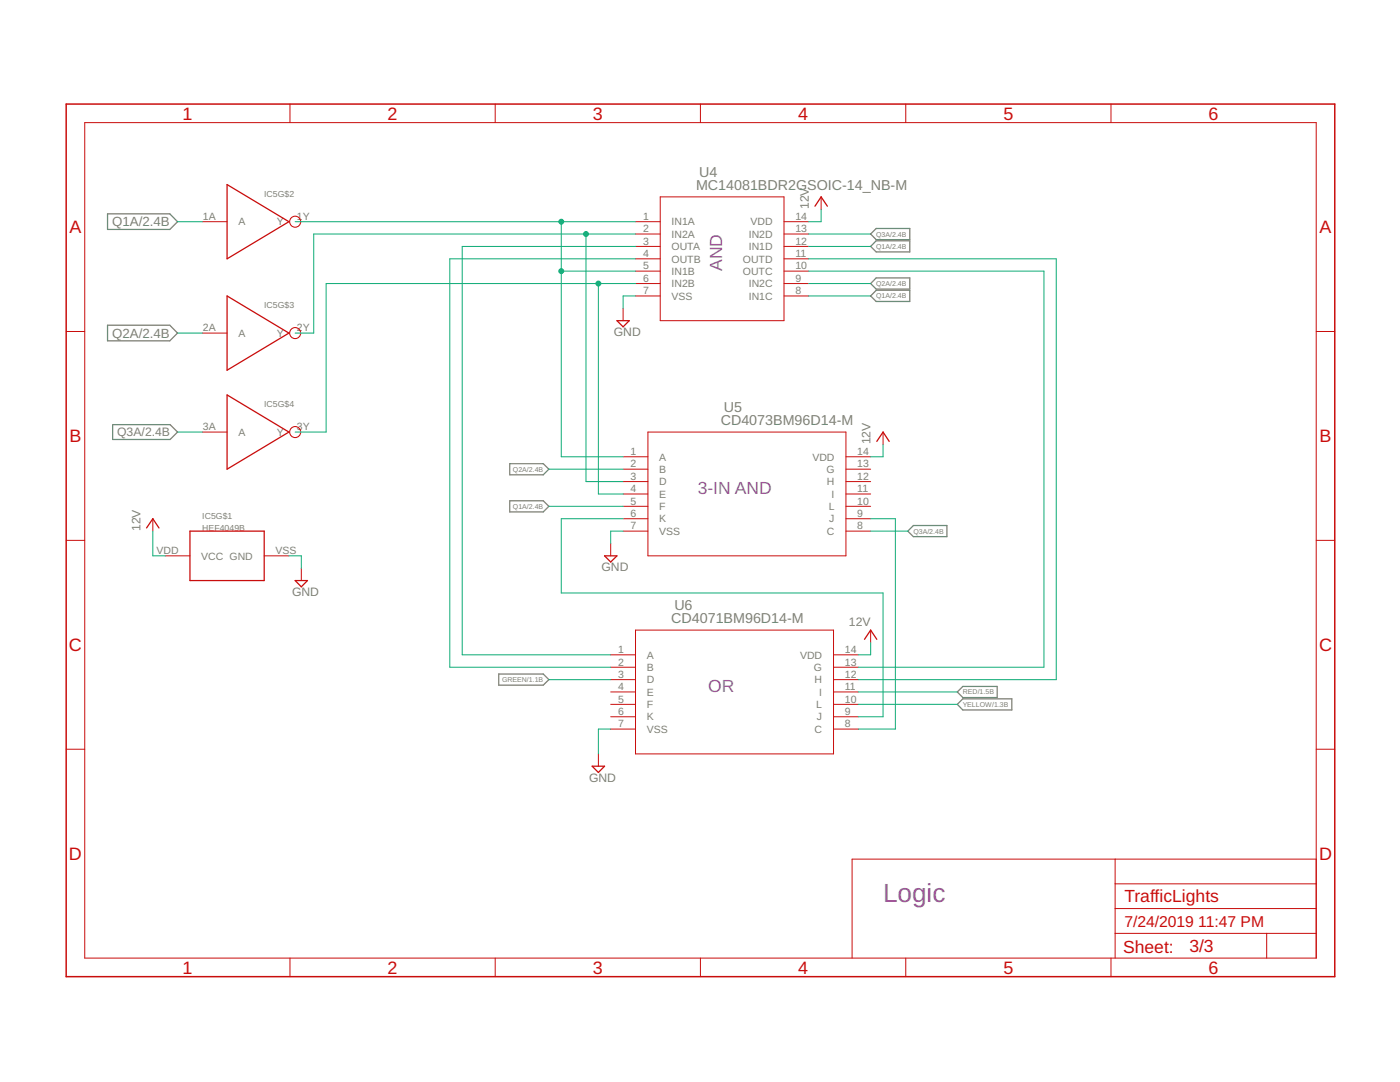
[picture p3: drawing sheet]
<svg xmlns="http://www.w3.org/2000/svg" width="279mm" height="216mm" viewBox="0 0 279 216" stroke-linecap="round" stroke-linejoin="round" font-family="sans-serif">
<g fill="none" stroke="#7e8075" stroke-width=".25">
<path d="M21.5 42.7h12.4l1.5 1.5-1.5 1.6h-12.4zM173.8 46.7l1.1-1.1h6.7v2.2h-6.7zM174.9 57.9h6.7v2.3h-6.7l-1.1-1.1zM174.9 48h6.7v2.3h-6.7l-1.1-1.1zM174.9 55.5h6.7v2.2h-6.7l-1.1-1.1zM21.5 64.9h12.4l1.5 1.6-1.5 1.5h-12.4zM22.5 84.7h11.5l1.4 1.5-1.4 1.5h-11.5zM101.7 99.9h6.7l1.1 1.1-1.1 1.2h-6.7zM101.7 92.5h6.7l1.1 1.1-1.1 1.1h-6.7zM181.2 106l1.1-1.1h6.7v2.2h-6.7zM99.5 134.5h8.9l1.1 1.1-1.1 1.1h-8.9zM191.1 138.1l1.1-1.1h6.8v2.2h-6.8z"/>
<path d="M191.1 140.5l1.1-1.1h9.7v2.3h-9.7z"/>
</g>
<g fill="none" stroke="#c90d0c" stroke-width=".2">
<path d="M16.9 24.5h245.8v166.7h-245.8zM57.9 20.8v3.7M98.8 20.8v3.7M131.8 39.3h24.7v24.7h-24.7zM139.8 20.8v3.7M163.9 39.3v2.5M180.8 20.8v3.7M221.7 20.8v3.7M40.4 44.2h4.9M126.8 44.2h5M126.8 46.7h5M126.8 49.2h5"/>
<path d="M126.8 51.6h5M126.8 54.1h5M126.8 56.6h5M126.8 59.1h5M156.5 44.2h4.9M156.5 46.7h4.9M156.5 49.2h4.9M156.5 51.6h4.9M156.5 54.1h4.9M156.5 56.6h4.9M156.5 59.1h4.9M13.2 66.1h3.7"/>
<path d="M40.4 66.5h4.9M124.4 61.5v2.5M262.7 66.1h3.7M40.4 86.2h4.9M124.4 91.1h4.9M124.4 93.6h4.9M124.4 96.1h4.9M124.4 98.6h4.9M129.3 86.2h39.5v24.7h-39.5zM168.8 91.1h5M168.8 93.6h5M168.8 96.1h5"/>
<path d="M168.8 98.6h5M176.2 86.2v2.5M13.2 107.8h3.7M30.5 103.5v2.5M33 110.9h4.9M52.7 110.9h5M60.1 113.4v2.4M121.9 108.4v2.5M124.4 101h4.9M124.4 103.5h4.9M124.4 106h4.9M168.8 101h5"/>
<path d="M168.8 103.5h5M168.8 106h5M262.7 107.8h3.7M121.9 130.7h4.9M121.9 133.1h4.9M121.9 135.6h4.9M121.9 138.1h4.9M126.8 125.7h39.5v24.7h-39.5zM166.3 130.7h5M166.3 133.1h5M166.3 135.6h5M166.3 138.1h5"/>
<path d="M173.8 125.7v2.5M13.2 149.5h3.7M119.4 150.4v2.5M121.9 140.5h4.9M121.9 143h4.9M121.9 145.5h4.9M166.3 140.5h5M166.3 143h5M166.3 145.5h5M262.7 149.5h3.7M222.5 171.4v19.8M222.5 176.4h40.2"/>
<path d="M262.7 171.4h-92.6v19.8M57.9 191.2v3.7M98.8 191.2v3.7M139.8 191.2v3.7M180.8 191.2v3.7M221.7 191.2v3.7M222.5 186.2h40.2M222.5 181.3h40.2M252.8 186.2v5"/>
</g>
<path d="M13.2 20.8h253.2v174.1h-253.2z" fill="none" stroke="#c90d0c" stroke-width=".3"/>
<path d="M45.3 36.8l12.4 7.4-12.4 7.4zM45.3 59.1l12.4 7.4-12.4 7.4zM162.6 41.1l1.3-1.8 1.2 1.8M45.3 78.8l12.4 7.4-12.4 7.4zM123.1 64h2.5l-1.2 1.2zM175 88.1l1.2-1.9 1.3 1.9M29.3 105.3l1.2-1.8 1.2 1.8M37.9 106h14.8v9.8h-14.8zM58.9 115.8h2.5l-1.3 1.3zM120.6 110.9h2.5l-1.2 1.2zM172.5 127.6l1.3-1.9 1.2 1.9M118.2 152.9h2.4l-1.2 1.2z" fill="none" stroke="#c90d0c" stroke-width=".25"/>
<g fill="none" stroke="#c90d0c" stroke-width=".21">
<circle cx="58.9" cy="44.2" r="1.1"/>
<circle cx="58.9" cy="66.5" r="1.1"/>
<circle cx="58.9" cy="86.2" r="1.1"/>
</g>
<g fill="none" stroke="#0dab76" stroke-width=".2">
<path d="M35.4 44.2h5M58.9 44.2h67.9M112 44.2v46.9h12.4M112 54.1h14.8M116.9 46.7v49.4h7.5M119.4 56.6v42h5M126.8 59.1h-2.4v2.4M126.8 49.2h-34.6v81.5h29.7M126.8 46.7h-64.2v19.8h-3.7M126.8 56.6h-61.7v29.6h-6.2M126.8 51.6h-37v81.5h32.1M161.4 59.1h12.4"/>
<path d="M161.4 49.2h12.4M161.4 56.6h12.4M161.4 46.7h12.4M161.4 54.1h46.9v79h-37M161.4 51.6h49.4v84h-39.5M163.9 41.8v2.4h-2.5M35.4 66.5h5M35.4 86.2h5M109.5 93.6h14.9M176.2 88.7v2.4h-2.4M30.5 106v4.9h2.5M57.7 110.9h2.4v2.5"/>
<path d="M109.5 101h14.9M124.4 106h-2.5v2.4M124.4 103.5h-12.4v14.8h64.2v24.7h-4.9M173.8 106h7.4M173.8 103.5h4.9v42h-7.4M109.5 135.6h12.4M171.3 138.1h19.8M173.8 128.2v2.5h-2.5M121.9 145.5h-2.5v4.9M171.3 140.5h19.8"/>
</g>
<g fill="#0dab76" stroke="#0dab76" stroke-width=".2">
<circle cx="112" cy="44.2" r=".49"/>
<circle cx="112" cy="54.1" r=".49"/>
<circle cx="116.9" cy="46.7" r=".49"/>
<circle cx="119.4" cy="56.6" r=".49"/>
</g>
<text font-size="5.2" fill="#8152c2" x="176.2" y="180.1">Logic</text>
<g font-size="3.6" fill="#c90d0c">
<text x="36.4" y="23.9">1</text>
<text x="77.4" y="23.9">2</text>
<text x="118.3" y="23.9">3</text>
<text x="159.3" y="23.9">4</text>
<text x="200.2" y="23.9">5</text>
<text x="241.2" y="23.9">6</text>
<text x="13.9" y="46.6">A</text>
<text x="263.3" y="46.6">A</text>
<text x="13.9" y="88.3">B</text>
<text x="263.3" y="88.3">B</text>
<text x="13.8" y="129.9">C</text>
<text x="263.2" y="129.9">C</text>
<text x="13.8" y="171.6">D</text>
<text x="263.2" y="171.6">D</text>
<text x="36.4" y="194.3">1</text>
<text x="77.4" y="194.3">2</text>
<text x="118.3" y="194.3">3</text>
<text x="159.3" y="194.3">4</text>
<text x="200.2" y="194.3">5</text>
<text x="241.2" y="194.3">6</text>
</g>
<g font-size="3.5" fill="#8152c2">
<text x="144.1" y="54.1" transform="rotate(-90 144.1 54.1)">AND</text>
<text x="139.2" y="98.6">3-IN AND</text>
<text x="141.4" y="138.1">OR</text>
</g>
<g font-size="3.5" fill="#c90d0c">
<text x="224.4" y="180.1">TrafficLights</text>
<text x="224.1" y="190.1">Sheet:</text>
<text x="237.4" y="189.9">3/3</text>
</g>
<g font-size="3.1" fill="#c90d0c">
<text x="224.4" y="185">7/24/2019</text>
<text x="239.1" y="185">11:47 PM</text>
</g>
<g font-size="2.9" fill="#7e8075">
<text x="139.5" y="35.4">U4</text>
<text x="138.9" y="37.8">MC14081BDR2GSOIC-14_NB-M</text>
<text x="144.5" y="82.3">U5</text>
<text x="143.8" y="84.8">CD4073BM96D14-M</text>
<text x="134" y="124.3">CD4071BM96D14-M</text>
<text x="134.6" y="121.8">U6</text>
</g>
<g font-size="2.6" fill="#7e8075">
<text x="22.4" y="45.2">Q1A/2.4B</text>
<text x="22.4" y="67.4">Q2A/2.4B</text>
</g>
<g font-size="2.4" fill="#7e8075">
<text x="161.4" y="41.8" transform="rotate(-90 161.4 41.8)">12V</text>
<text x="122.5" y="67.1">GND</text>
<text x="23.4" y="87.1">Q3A/2.4B</text>
<text x="173.8" y="88.7" transform="rotate(-90 173.8 88.7)">12V</text>
<text x="28" y="106" transform="rotate(-90 28 106)">12V</text>
<text x="120" y="114">GND</text>
<text x="58.3" y="118.9">GND</text>
<text x="169.4" y="125">12V</text>
<text x="117.6" y="156">GND</text>
</g>
<g font-size="2.1" fill="#7e8075">
<text x="40.5" y="43.9">1A</text>
<text x="47.6" y="45">A</text>
<text x="55.3" y="45">Y</text>
<text x="59.2" y="43.9">1Y</text>
<text x="128.3" y="43.9">1</text>
<text x="128.3" y="46.4">2</text>
<text x="134" y="45">IN1A</text>
<text x="134" y="47.4">IN2A</text>
<text x="149.4" y="47.4">IN2D</text>
<text x="149.8" y="45">VDD</text>
<text x="158.7" y="46.4">13</text>
<text x="158.7" y="43.9">14</text>
<text x="128.3" y="48.8">3</text>
<text x="128.3" y="51.3">4</text>
<text x="128.3" y="53.8">5</text>
<text x="134" y="49.9">OUTA</text>
<text x="134" y="52.4">OUTB</text>
<text x="148.3" y="52.4">OUTD</text>
<text x="149.4" y="49.9">IN1D</text>
<text x="158.7" y="53.8">10</text>
<text x="158.7" y="51.3">11</text>
<text x="158.7" y="48.8">12</text>
<text x="128.3" y="56.2">6</text>
<text x="128.3" y="58.7">7</text>
<text x="134" y="54.8">IN1B</text>
<text x="134" y="57.3">IN2B</text>
<text x="134" y="59.8">VSS</text>
<text x="148.3" y="54.8">OUTC</text>
<text x="149.4" y="59.8">IN1C</text>
<text x="149.4" y="57.3">IN2C</text>
<text x="158.7" y="58.7">8</text>
<text x="158.7" y="56.2">9</text>
<text x="40.5" y="66.1">2A</text>
<text x="47.6" y="67.2">A</text>
<text x="55.3" y="67.2">Y</text>
<text x="59.2" y="66.1">2Y</text>
<text x="40.5" y="85.9">3A</text>
<text x="47.6" y="87">A</text>
<text x="55.3" y="87">Y</text>
<text x="59.2" y="85.9">3Y</text>
<text x="125.9" y="90.8">1</text>
<text x="125.9" y="93.3">2</text>
<text x="125.9" y="95.7">3</text>
<text x="131.6" y="91.9">A</text>
<text x="131.6" y="94.4">B</text>
<text x="162.1" y="91.9">VDD</text>
<text x="164.9" y="94.4">G</text>
<text x="171.1" y="95.7">12</text>
<text x="171.1" y="93.3">13</text>
<text x="171.1" y="90.8">14</text>
<text x="125.9" y="98.2">4</text>
<text x="125.9" y="100.7">5</text>
<text x="131.6" y="96.8">D</text>
<text x="131.6" y="99.3">E</text>
<text x="131.6" y="101.8">F</text>
<text x="165" y="96.8">H</text>
<text x="165.4" y="101.8">L</text>
<text x="166" y="99.3">I</text>
<text x="171.1" y="100.7">10</text>
<text x="171.1" y="98.2">11</text>
<text x="125.9" y="103.2">6</text>
<text x="125.9" y="105.6">7</text>
<text x="131.6" y="104.2">K</text>
<text x="131.6" y="106.7">VSS</text>
<text x="165" y="106.7">C</text>
<text x="165.5" y="104.2">J</text>
<text x="171.1" y="105.6">8</text>
<text x="171.1" y="103.2">9</text>
<text x="31.2" y="110.6">VDD</text>
<text x="40.2" y="111.7">VCC GND</text>
<text x="55" y="110.6">VSS</text>
<text x="123.4" y="130.3">1</text>
<text x="129.1" y="131.4">A</text>
<text x="159.7" y="131.4">VDD</text>
<text x="168.6" y="130.3">14</text>
<text x="123.4" y="132.8">2</text>
<text x="123.4" y="135.3">3</text>
<text x="123.4" y="137.7">4</text>
<text x="129.1" y="133.9">B</text>
<text x="129.1" y="136.3">D</text>
<text x="162.4" y="133.9">G</text>
<text x="162.6" y="136.3">H</text>
<text x="168.6" y="137.7">11</text>
<text x="168.6" y="135.3">12</text>
<text x="168.6" y="132.8">13</text>
<text x="123.4" y="140.2">5</text>
<text x="123.4" y="142.7">6</text>
<text x="129.1" y="138.8">E</text>
<text x="129.1" y="141.3">F</text>
<text x="129.1" y="143.8">K</text>
<text x="162.9" y="141.3">L</text>
<text x="163" y="143.8">J</text>
<text x="163.5" y="138.8">I</text>
<text x="168.6" y="142.7">9</text>
<text x="168.6" y="140.2">10</text>
<text x="123.4" y="145.1">7</text>
<text x="129.1" y="146.2">VSS</text>
<text x="162.6" y="146.2">C</text>
<text x="168.6" y="145.1">8</text>
</g>
<g font-size="1.7" fill="#7e8075">
<text x="52.7" y="39.3">IC5G$2</text>
<text x="52.7" y="61.5">IC5G$3</text>
<text x="52.7" y="81.3">IC5G$4</text>
<text x="40.4" y="103.5">IC5G$1</text>
<text x="40.4" y="106">HEF4049B</text>
</g>
<g font-size="1.4" fill="#7e8075">
<text x="174.9" y="47.2">Q3A/2.4B</text>
<text x="174.9" y="49.7">Q1A/2.4B</text>
<text x="174.9" y="59.5">Q1A/2.4B</text>
<text x="174.9" y="57.1">Q2A/2.4B</text>
<text x="102.4" y="94.1">Q2A/2.4B</text>
<text x="102.4" y="101.5">Q1A/2.4B</text>
<text x="182.3" y="106.5">Q3A/2.4B</text>
<text x="100.2" y="136.1">GREEN/1.1B</text>
<text x="192.2" y="138.6">RED/1.5B</text>
<text x="192.2" y="141">YELLOW/1.3B</text>
</g>
</svg>
